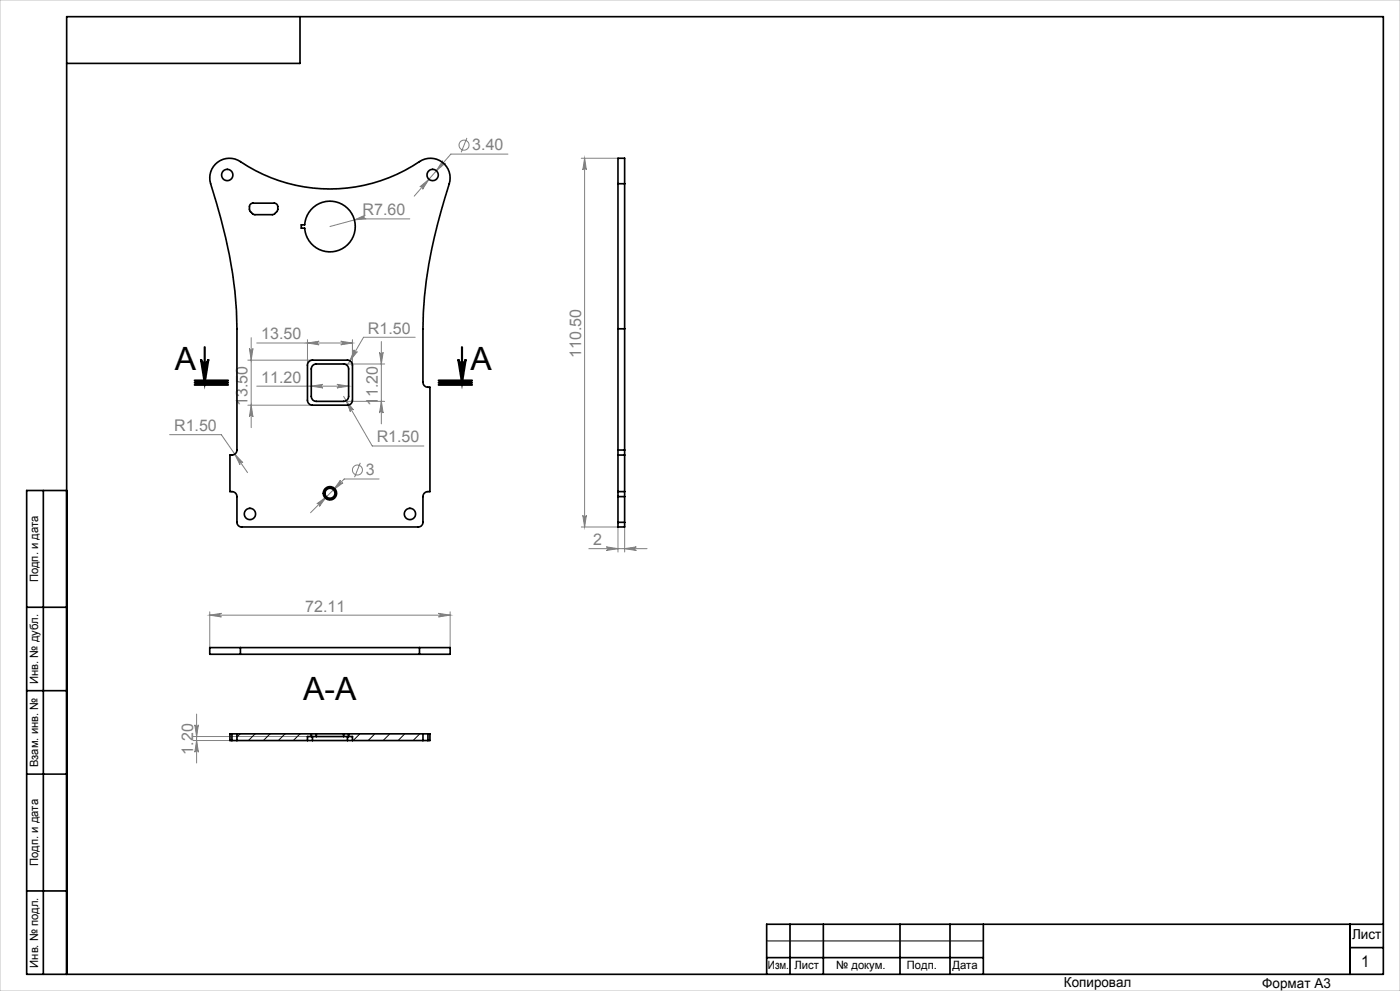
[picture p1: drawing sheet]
<svg xmlns="http://www.w3.org/2000/svg" width="420mm" height="297mm" viewBox="0 0 420 297" stroke-linecap="round" stroke-linejoin="round" font-family="sans-serif">
<g fill="none" stroke="#808080" stroke-width=".3">
<path d="M126 56l2.7-2.3-1.9 3a.54 .54 0 0 0-.1-.7 .54 .54 0 0 0-.7 0zM132.8 48.2a.54 .54 0 0 0 .1 .7 .54 .54 0 0 0 .7 0l-2.7 2.3zM140.1 41.4l-1.7 4.3M152.4 46.2h-17.1l-11 12.6M174.4 47.4h11M175.4 47.4l.5 3.5a.54 .54 0 0 0-.5-.5 .54 .54 0 0 0-.6 .5zM175.4 47.4v110.5M106.3 65.9l3.3-1.4a.54 .54 0 0 0-.4 .6 .54 .54 0 0 0 .6 .4zM122.9 65.6h-15.5l-8.4 2.3M74.4 107.9h19.3M74.8 104.4a.54 .54 0 0 0 .6 .5 .54 .54 0 0 0 .5-.5l-.5 3.5zM75.4 101.2v27"/>
<path d="M77 102.8h28.7M77 115.7h27.6M92.2 102.8l3.5-.5a.54 .54 0 0 0-.5 .5 .54 .54 0 0 0 .5 .5zM92.2 101.8v7.6M93.4 115.7l3.5-.5a.54 .54 0 0 0-.5 .5 .54 .54 0 0 0 .5 .6zM101.1 115.2l3.5 .5-3.5 .6a.54 .54 0 0 0 .5-.6 .54 .54 0 0 0-.5-.5zM102.2 102.3l3.5 .5-3.5 .5a.54 .54 0 0 0 .5-.5 .54 .54 0 0 0-.5-.5zM103.1 118.8l8.6 14.9h15.5M103.1 109.1h12.3M105.7 101.8v7.6M106.3 104.8a.54 .54 0 0 0 .2 .7 .54 .54 0 0 0 .7-.1l-2.2 2.7zM113.9 105.6a.54 .54 0 0 0 .5 .5 .54 .54 0 0 0 .5-.5l-.5 3.5z"/>
<path d="M114.4 102.4v24.6M124.6 101.1h-15.5l-4.9 8.3M50.9 130.3h15.5l7.9 11.3M70.4 136.1l2.5 2.6a.54 .54 0 0 0-.8-.1 .54 .54 0 0 0-.1 .7zM74.4 121.4h19.3M75.4 121.4l.5 3.5a.54 .54 0 0 0-.5-.5 .54 .54 0 0 0-.6 .5zM103.1 120.3h12.3M103.8 120.1l2.2 2.7a.54 .54 0 0 0-.7-.1 .54 .54 0 0 0-.2 .7zM108.1 138.7l-1.7 4.3M114.4 120.3l.5 3.5a.54 .54 0 0 0-.5-.5 .54 .54 0 0 0-.5 .5zM95.1 151l2.8-2.1-2.1 2.9a.54 .54 0 0 0 0-.8 .54 .54 0 0 0-.7 0zM102.1 143.9a.54 .54 0 0 0 .1 .8 .54 .54 0 0 0 .7 0l-2.9 2.1z"/>
<path d="M113.7 143.5h-10.4l-10.1 10.2M174.4 157.9h11v7.5M174.8 154.4a.54 .54 0 0 0 .6 .5 .54 .54 0 0 0 .5-.5l-.5 3.5zM187.4 157.9v7.5M176.7 164.4h17.4M181.9 163.9l3.5 .5-3.5 .6a.54 .54 0 0 0 .5-.6 .54 .54 0 0 0-.5-.5zM187.4 164.4l3.5-.5a.54 .54 0 0 0-.5 .5 .54 .54 0 0 0 .5 .6zM62.9 183.4v10.7M62.9 184.4h72.1M62.9 184.4l3.5-.6a.54 .54 0 0 0-.5 .6 .54 .54 0 0 0 .5 .5zM131.5 183.8l3.5 .6-3.5 .5a.54 .54 0 0 0 .6-.5 .54 .54 0 0 0-.6-.6zM135 183.4v10.7"/>
<path d="M58.4 217.2a.54 .54 0 0 0 .6 .5 .54 .54 0 0 0 .5-.5l-.5 3.5zM59 214v14.7M58 221.9h11M58 220.7h34.2M59 221.9l.5 3.5a.54 .54 0 0 0-.5-.5 .54 .54 0 0 0-.6 .5z"/>
<circle cx="139.2" cy="43.5" r="1.5"/>
<circle cx="107.2" cy="140.9" r="1.5"/>
</g>
<path d="M60.3 107.7a1.12 1.12 0 0 0 1.1 1 1.12 1.12 0 0 0 1.1-1l-1.1 7zM137.5 107.7a1.12 1.12 0 0 0 1.1 1 1.12 1.12 0 0 0 1.1-1l-1.1 7z" fill="none" stroke="#000" stroke-width=".65" stroke-linecap="butt"/>
<path d="M58.4 114.7h10M58.4 115.3h10M58.4 114h10M61.4 104v10.7M131.6 114h10zM131.6 114.7h10M131.6 115.3h10M138.6 104v10.7" fill="none" stroke="#000" stroke-width=".65"/>
<path d="M230 282h65" fill="none" stroke="#000" stroke-width=".3"/>
<g fill="none" stroke="#000" stroke-width=".5">
<path d="M90 5v14h-70M13 147v145M20 147h-12v145h407v-287h-395v287M8 182h12M8 207h12M8 232h12M8 267h12M237 277v15M247 277v15M270 277v15M285 277v15M295 277v15"/>
<path d="M405 277v15M415 277h-185v15M230 287h65M405 284h10"/>
</g>
<path d="M0 0h420v297h-420z" fill="none" stroke="#c0c0c0" stroke-width=".3"/>
<path d="M60.3 107.7a1.12 1.12 0 0 0 1.1 1 1.12 1.12 0 0 0 1.1-1l-1.1 7zM137.5 107.7a1.12 1.12 0 0 0 1.1 1 1.12 1.12 0 0 0 1.1-1l-1.1 7z" fill="#000"/>
<g fill="#808080">
<path d="M187.4 164.4l3.5-.5a.54 .54 0 0 0-.5 .5 .54 .54 0 0 0 .5 .6zM181.9 163.9l3.5 .5-3.5 .6a.54 .54 0 0 0 .5-.6 .54 .54 0 0 0-.5-.5z"/>
<path d="M106.3 65.9l3.5-.4a.54 .54 0 0 1-.6-.4 .54 .54 0 0 1 .4-.6zM126 56a.54 .54 0 0 1 .7 0 .54 .54 0 0 1 .1 .7l1.9-3zM132.8 48.2l-1.9 3 2.7-2.3a.54 .54 0 0 1-.7 0 .54 .54 0 0 1-.1-.7zM95.1 151a.54 .54 0 0 1 .7 0 .54 .54 0 0 1 0 .8l2.1-2.9zM102.1 143.9l-2.1 2.9 2.9-2.1a.54 .54 0 0 1-.7 0 .54 .54 0 0 1-.1-.8zM106.3 104.8l-1.3 3.3 2.2-2.7a.54 .54 0 0 1-.7 .1 .54 .54 0 0 1-.2-.7zM92.2 102.8l3.5-.5a.54 .54 0 0 0-.5 .5 .54 .54 0 0 0 .5 .5zM102.2 102.3l3.5 .5-3.5 .5a.54 .54 0 0 0 .5-.5 .54 .54 0 0 0-.5-.5zM70.4 136.1l1.6 3.2a.54 .54 0 0 1 .1-.7 .54 .54 0 0 1 .8 .1zM103.8 120.1l1.3 3.3a.54 .54 0 0 1 .2-.7 .54 .54 0 0 1 .7 .1z"/>
<path d="M59 221.9l.5 3.5a.54 .54 0 0 0-.5-.5 .54 .54 0 0 0-.6 .5zM58.4 217.2a.54 .54 0 0 0 .6 .5 .54 .54 0 0 0 .5-.5l-.5 3.5z"/>
<path d="M113.9 105.6a.54 .54 0 0 0 .5 .5 .54 .54 0 0 0 .5-.5l-.5 3.5zM114.4 120.3l.5 3.5a.54 .54 0 0 0-.5-.5 .54 .54 0 0 0-.5 .5z"/>
<path d="M174.8 154.4a.54 .54 0 0 0 .6 .5 .54 .54 0 0 0 .5-.5l-.5 3.5zM175.4 47.4l.5 3.5a.54 .54 0 0 0-.5-.5 .54 .54 0 0 0-.6 .5z"/>
<path d="M74.8 104.4a.54 .54 0 0 0 .6 .5 .54 .54 0 0 0 .5-.5l-.5 3.5zM75.4 121.4l.5 3.5a.54 .54 0 0 0-.5-.5 .54 .54 0 0 0-.6 .5z"/>
<path d="M62.9 184.4l3.5-.6a.54 .54 0 0 0-.5 .6 .54 .54 0 0 0 .5 .5zM131.5 183.8l3.5 .6-3.5 .5a.54 .54 0 0 0 .6-.5 .54 .54 0 0 0-.6-.6z"/>
<path d="M93.4 115.7l3.5-.5a.54 .54 0 0 0-.5 .5 .54 .54 0 0 0 .5 .6zM101.1 115.2l3.5 .5-3.5 .6a.54 .54 0 0 0 .5-.6 .54 .54 0 0 0-.5-.5z"/>
</g>
<g fill="none" stroke="#000" stroke-width=".5">
<path d="M64.6 49.2a5.9 5.9 0 0 1 7.5-.8 48.3 48.3 0 0 0 54.5-.4 5.9 5.9 0 0 1 6.4 .9 5.9 5.9 0 0 1 1.8 6.2 144.7 144.7 0 0 0-7.9 43.4v16.1a1.62 1.62 0 0 0 2.1 1.5v31.2a1.64 1.64 0 0 0-2.1 1.5v7.7a1.4 1.4 0 0 1-1.4 1.4h-53a1.4 1.4 0 0 1-1.4-1.4v-7.7a1.62 1.62 0 0 0-2.1-1.5v-10.9a1.64 1.64 0 0 0 2.1-1.5v-36.4a143.1 143.1 0 0 0-7.9-43.4 5.9 5.9 0 0 1 1.4-5.9zM185.4 55.1v-7.7h2v7.7M185.4 55.1v43.4M185.4 55.1h2M187.4 55.1v43.4M75.1 61.2l.8-.3h6.4a1.05 1.05 0 0 1 1 1l-.1 1.3-1.2 1.1h-5.6l-.6-.2-.9-1v-1.4zM93.3 62.8a7.6 7.6 0 0 1 12 .9 7.6 7.6 0 0 1-3.9 11.4 7.6 7.6 0 0 1-10-6.7h-1v-1h1a7.6 7.6 0 0 1 1.9-4.6zM185.4 98.5h2M185.4 98.5v36.4M187.4 98.5v36.4M92.7 108.4l1-.5h10.5a1.5 1.5 0 0 1 1.5 1.5v10.5a1.5 1.5 0 0 1-1.5 1.5h-10.5a1.5 1.5 0 0 1-1.5-1.5v-10.5zM93.8 109.5l1.1-.4h8.2a1.5 1.5 0 0 1 1.5 1.5v8.2a1.5 1.5 0 0 1-1.5 1.5h-8.2a1.5 1.5 0 0 1-1.5-1.5v-8.2z"/>
<path d="M185.4 134.9v1.5M185.4 136.4h2M185.4 136.4v10.9M185.4 134.9h2M187.4 134.9v1.5M187.4 136.4v10.9M185.4 147.3v1.5M185.4 156.5v1.4h2v-1.4M185.4 147.3h2M185.4 148.8v7.7M185.4 148.8h2M185.4 156.5h2"/>
<path d="M187.4 147.3v1.5M187.4 148.8v7.7M72.1 194.1h-9.2v2h9.2M72.1 194.1h53.7M72.1 196.1h53.7M72.1 194.1v2M125.8 194.1h9.2v2h-9.2M125.8 194.1v2M69.6 219.9h1.5M69.6 219.9h-.6v2h.6M69.6 219.9v2M71.1 219.9v2"/>
<path d="M71.1 219.9h22.3M93.4 219.9h1.5M93.4 219.9v.8M94.9 219.9h8.2M94.9 219.9v.8M103.1 219.9h1.5M103.1 219.9v.8M104.6 219.9v.8M104.6 219.9h22.3M126.9 219.9h1.5M126.9 219.9v2M128.4 219.9h.6v2h-.6"/>
<path d="M128.4 219.9v2M69.6 221.9h1.5M71.1 221.9h21.1M92.2 221.9h1.5M93.4 220.7h1.5M93.4 220.7h-1.2v1.2M93.7 221.9h10.5M93.7 220.7v1.2M94.9 220.7h8.2M103.1 220.7h1.5M104.2 221.9h1.5M104.2 220.7v1.2"/>
<path d="M104.6 220.7h1.1v1.2M105.7 221.9h21.2M126.9 221.9h1.5"/>
<circle cx="68.2" cy="52.4" r="1.7"/>
<circle cx="129.8" cy="52.4" r="1.7"/>
<circle cx="75" cy="154" r="1.7"/>
<circle cx="99" cy="147.8" r="2"/>
<circle cx="99" cy="147.8" r="1.5"/>
<circle cx="123" cy="154" r="1.7"/>
</g>
<path d="M72 219.9l-.9 1M76.5 219.9l-2 2M81 219.9l-2 2M85.5 219.9l-2 2M90 219.9l-2 2M108 219.9l-2 2M112.5 219.9l-2 2M116.9 219.9l-2 2M121.4 219.9l-2 2M125.9 219.9l-2 2" fill="none" stroke="#000" stroke-width=".3"/>
<g font-size="9.6">
<text x="52.4" y="110.9">A</text>
<text x="141.2" y="110.9">A</text>
<text x="91" y="209.7">A-A</text>
</g>
<g font-size="4.8" fill="#808080">
<text x="141.7" y="45.1">3.40</text>
<text x="108.8" y="64.5">R7.60</text>
<text x="78.4" y="101.7">13.50</text>
<text x="110.4" y="100">R1.50</text>
<text x="174.3" y="107.2" transform="rotate(-90 174.3 107.2)">110.50</text>
<text x="78.4" y="114.6">11.20</text>
<text x="74.3" y="121.7" transform="rotate(-90 74.3 121.7)">13.50</text>
<text x="113.3" y="121.7" transform="rotate(-90 113.3 121.7)">11.20</text>
<text x="52.2" y="129.2">R1.50</text>
<text x="113" y="132.6">R1.50</text>
<text x="109.7" y="142.5">3</text>
<text x="178" y="163.4">2</text>
<text x="91.6" y="183.3">72.11</text>
<text x="57.9" y="226.1" transform="rotate(-90 57.9 226.1)">1.20</text>
</g>
<text font-size="4.8" x="408.3" y="289.7">1</text>
<g font-size="4.1">
<text x="405.6" y="281.5">Лист</text>
<text x="319.2" y="295.9">Копировал</text>
<text x="378.7" y="296">Формат А3</text>
</g>
<g font-size="3.4">
<text x="11.4" y="174.5" transform="rotate(-90 11.4 174.5)">Подп. и дата</text>
<text x="11.4" y="205" transform="rotate(-90 11.4 205)">Инв. № дубл.</text>
<text x="11.4" y="229.9" transform="rotate(-90 11.4 229.9)">Взам. инв. №</text>
<text x="11.4" y="259.5" transform="rotate(-90 11.4 259.5)">Подп. и дата</text>
<text x="11.4" y="290" transform="rotate(-90 11.4 290)">Инв. № подл.</text>
<text x="230.4" y="290.4">Изм.</text>
<text x="238.3" y="290.4">Лист</text>
<text x="250.9" y="290.4">№ докум.</text>
<text x="272.1" y="290.4">Подп.</text>
<text x="285.7" y="290.5">Дата</text>
</g>
</svg>
